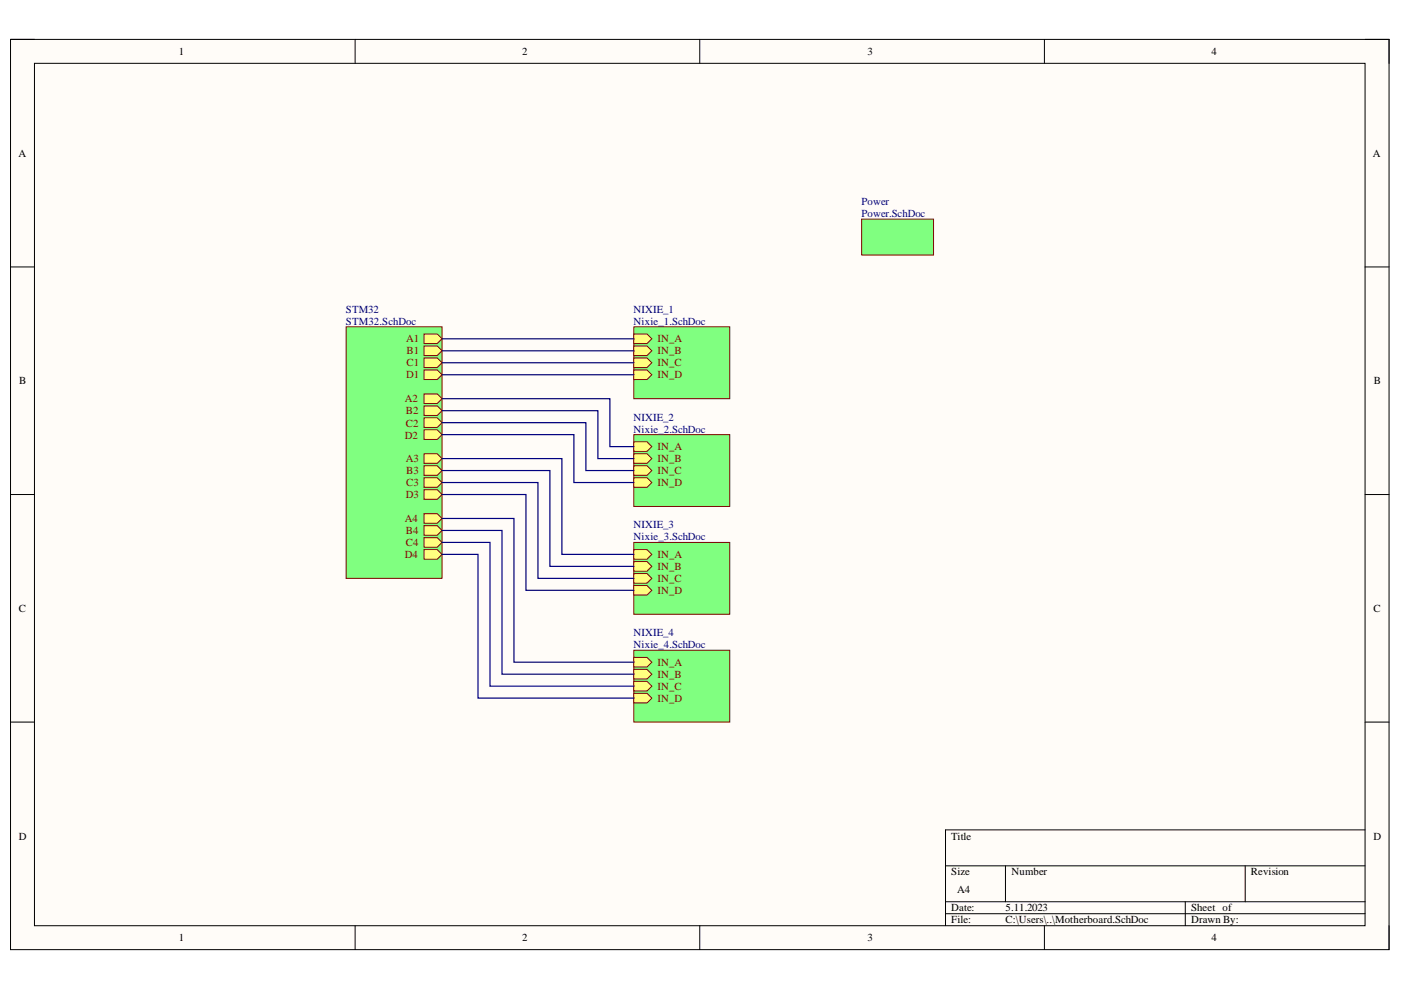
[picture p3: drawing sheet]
<svg xmlns="http://www.w3.org/2000/svg" width="297mm" height="210mm" viewBox="0 0 297 210" stroke-linecap="round" stroke-linejoin="round" font-family="sans-serif">
<path d="M2.2 8.4h292.3v192.9h-292.3z" fill-rule="evenodd" fill="#fffcf8"/>
<path d="M2.2 8.4h292.3v192.9h-292.3z" fill="none" stroke="#000" stroke-width=".21"/>
<path d="M7.3 13.4h282.1v182.9h-282.1z" fill-rule="evenodd" fill="#fffcf8"/>
<g fill="none" stroke="#000" stroke-width=".21">
<path d="M2.2 8.3h5.1M7.3 13.4h282.1v182.9h-282.1zM75.3 8.3v5.1M148.4 8.3v5.1M221.4 8.4v5M289.4 8.4h5.1v5M2.2 56.6h5.1M289.4 56.6h5.1M2.2 104.9h5.1M289.4 104.9h5.1M2.2 153.1h5.1M289.4 153.1h5.1"/>
<path d="M289.4 176h-88.9v20.3M75.3 196.3v5M148.4 196.3v5M200.5 183.6h88.9M200.5 191.2h88.9M200.5 193.7h88.9M213.2 183.6v7.6M221.4 196.3v5M251.3 191.2v5.1M264 183.6v7.6M294.5 196.3v5"/>
</g>
<path d="M134.4 69.3h20.3v15.2h-20.3z" fill-rule="evenodd" fill="#80ff80"/>
<path d="M134.4 69.3h20.3v15.2h-20.3z" fill="none" stroke="#800000" stroke-width=".21"/>
<path d="M134.4 70.8h2.8l1 1-1 1.1h-2.8z" fill-rule="evenodd" fill="#ffff80"/>
<path d="M134.4 70.8h2.8l1 1-1 1.1h-2.8z" fill="none" stroke="#800000" stroke-width=".21"/>
<path d="M134.4 73.4h2.8l1 1-1 1h-2.8z" fill-rule="evenodd" fill="#ffff80"/>
<path d="M134.4 73.4h2.8l1 1-1 1h-2.8z" fill="none" stroke="#800000" stroke-width=".21"/>
<path d="M134.4 75.9h2.8l1 1-1 1h-2.8z" fill-rule="evenodd" fill="#ffff80"/>
<path d="M134.4 75.9h2.8l1 1-1 1h-2.8z" fill="none" stroke="#800000" stroke-width=".21"/>
<path d="M134.4 78.4h2.8l1 1.1-1 1h-2.8z" fill-rule="evenodd" fill="#ffff80"/>
<path d="M134.4 78.4h2.8l1 1.1-1 1h-2.8z" fill="none" stroke="#800000" stroke-width=".21"/>
<path d="M134.4 92.1h20.3v15.3h-20.3z" fill-rule="evenodd" fill="#80ff80"/>
<path d="M134.4 92.1h20.3v15.3h-20.3z" fill="none" stroke="#800000" stroke-width=".21"/>
<path d="M134.4 93.7h2.8l1 1-1 1h-2.8z" fill-rule="evenodd" fill="#ffff80"/>
<path d="M134.4 93.7h2.8l1 1-1 1h-2.8z" fill="none" stroke="#800000" stroke-width=".21"/>
<path d="M134.4 96.2h2.8l1 1-1 1h-2.8z" fill-rule="evenodd" fill="#ffff80"/>
<path d="M134.4 96.2h2.8l1 1-1 1h-2.8z" fill="none" stroke="#800000" stroke-width=".21"/>
<path d="M134.4 98.8h2.8l1 1-1 1h-2.8z" fill-rule="evenodd" fill="#ffff80"/>
<path d="M134.4 98.8h2.8l1 1-1 1h-2.8z" fill="none" stroke="#800000" stroke-width=".21"/>
<path d="M134.4 101.3h2.8l1 1-1 1h-2.8z" fill-rule="evenodd" fill="#ffff80"/>
<path d="M134.4 101.3h2.8l1 1-1 1h-2.8z" fill="none" stroke="#800000" stroke-width=".21"/>
<path d="M134.4 115h20.3v15.2h-20.3z" fill-rule="evenodd" fill="#80ff80"/>
<path d="M134.4 115h20.3v15.2h-20.3z" fill="none" stroke="#800000" stroke-width=".21"/>
<path d="M134.4 116.5h2.8l1 1-1 1.1h-2.8z" fill-rule="evenodd" fill="#ffff80"/>
<path d="M134.4 116.5h2.8l1 1-1 1.1h-2.8z" fill="none" stroke="#800000" stroke-width=".21"/>
<path d="M134.4 119.1h2.8l1 1-1 1h-2.8z" fill-rule="evenodd" fill="#ffff80"/>
<path d="M134.4 119.1h2.8l1 1-1 1h-2.8z" fill="none" stroke="#800000" stroke-width=".21"/>
<path d="M134.4 121.6h2.8l1 1-1 1h-2.8z" fill-rule="evenodd" fill="#ffff80"/>
<path d="M134.4 121.6h2.8l1 1-1 1h-2.8z" fill="none" stroke="#800000" stroke-width=".21"/>
<path d="M134.4 124.1h2.8l1 1.1-1 1h-2.8z" fill-rule="evenodd" fill="#ffff80"/>
<path d="M134.4 124.1h2.8l1 1.1-1 1h-2.8z" fill="none" stroke="#800000" stroke-width=".21"/>
<path d="M134.4 137.9h20.3v15.2h-20.3z" fill-rule="evenodd" fill="#80ff80"/>
<path d="M134.4 137.9h20.3v15.2h-20.3z" fill="none" stroke="#800000" stroke-width=".21"/>
<path d="M134.4 139.4h2.8l1 1-1 1h-2.8z" fill-rule="evenodd" fill="#ffff80"/>
<path d="M134.4 139.4h2.8l1 1-1 1h-2.8z" fill="none" stroke="#800000" stroke-width=".21"/>
<path d="M134.4 141.9h2.8l1 1-1 1.1h-2.8z" fill-rule="evenodd" fill="#ffff80"/>
<path d="M134.4 141.9h2.8l1 1-1 1.1h-2.8z" fill="none" stroke="#800000" stroke-width=".21"/>
<path d="M134.4 144.5h2.8l1 1-1 1h-2.8z" fill-rule="evenodd" fill="#ffff80"/>
<path d="M134.4 144.5h2.8l1 1-1 1h-2.8z" fill="none" stroke="#800000" stroke-width=".21"/>
<path d="M134.4 147h2.8l1 1-1 1h-2.8z" fill-rule="evenodd" fill="#ffff80"/>
<path d="M134.4 147h2.8l1 1-1 1h-2.8z" fill="none" stroke="#800000" stroke-width=".21"/>
<path d="M73.4 69.3h20.3v53.3h-20.3z" fill-rule="evenodd" fill="#80ff80"/>
<path d="M73.4 69.3h20.3v53.3h-20.3z" fill="none" stroke="#800000" stroke-width=".21"/>
<path d="M89.9 70.8h2.8l1 1-1 1.1h-2.8z" fill-rule="evenodd" fill="#ffff80"/>
<path d="M89.9 70.8h2.8l1 1-1 1.1h-2.8z" fill="none" stroke="#800000" stroke-width=".21"/>
<path d="M89.9 73.4h2.8l1 1-1 1h-2.8z" fill-rule="evenodd" fill="#ffff80"/>
<path d="M89.9 73.4h2.8l1 1-1 1h-2.8z" fill="none" stroke="#800000" stroke-width=".21"/>
<path d="M89.9 75.9h2.8l1 1-1 1h-2.8z" fill-rule="evenodd" fill="#ffff80"/>
<path d="M89.9 75.9h2.8l1 1-1 1h-2.8z" fill="none" stroke="#800000" stroke-width=".21"/>
<path d="M89.9 78.4h2.8l1 1.1-1 1h-2.8z" fill-rule="evenodd" fill="#ffff80"/>
<path d="M89.9 78.4h2.8l1 1.1-1 1h-2.8z" fill="none" stroke="#800000" stroke-width=".21"/>
<path d="M89.9 83.5h2.8l1 1-1 1.1h-2.8z" fill-rule="evenodd" fill="#ffff80"/>
<path d="M89.9 83.5h2.8l1 1-1 1.1h-2.8z" fill="none" stroke="#800000" stroke-width=".21"/>
<path d="M89.9 86.1h2.8l1 1-1 1h-2.8z" fill-rule="evenodd" fill="#ffff80"/>
<path d="M89.9 86.1h2.8l1 1-1 1h-2.8z" fill="none" stroke="#800000" stroke-width=".21"/>
<path d="M89.9 88.6h2.8l1 1-1 1h-2.8z" fill-rule="evenodd" fill="#ffff80"/>
<path d="M89.9 88.6h2.8l1 1-1 1h-2.8z" fill="none" stroke="#800000" stroke-width=".21"/>
<path d="M89.9 91.1h2.8l1 1-1 1.1h-2.8z" fill-rule="evenodd" fill="#ffff80"/>
<path d="M89.9 91.1h2.8l1 1-1 1.1h-2.8z" fill="none" stroke="#800000" stroke-width=".21"/>
<path d="M89.9 96.2h2.8l1 1-1 1h-2.8z" fill-rule="evenodd" fill="#ffff80"/>
<path d="M89.9 96.2h2.8l1 1-1 1h-2.8z" fill="none" stroke="#800000" stroke-width=".21"/>
<path d="M89.9 98.8h2.8l1 1-1 1h-2.8z" fill-rule="evenodd" fill="#ffff80"/>
<path d="M89.9 98.8h2.8l1 1-1 1h-2.8z" fill="none" stroke="#800000" stroke-width=".21"/>
<path d="M89.9 101.3h2.8l1 1-1 1h-2.8z" fill-rule="evenodd" fill="#ffff80"/>
<path d="M89.9 101.3h2.8l1 1-1 1h-2.8z" fill="none" stroke="#800000" stroke-width=".21"/>
<path d="M89.9 103.8h2.8l1 1.1-1 1h-2.8z" fill-rule="evenodd" fill="#ffff80"/>
<path d="M89.9 103.8h2.8l1 1.1-1 1h-2.8z" fill="none" stroke="#800000" stroke-width=".21"/>
<path d="M89.9 108.9h2.8l1 1-1 1h-2.8z" fill-rule="evenodd" fill="#ffff80"/>
<path d="M89.9 108.9h2.8l1 1-1 1h-2.8z" fill="none" stroke="#800000" stroke-width=".21"/>
<path d="M89.9 111.4h2.8l1 1.1-1 1h-2.8z" fill-rule="evenodd" fill="#ffff80"/>
<path d="M89.9 111.4h2.8l1 1.1-1 1h-2.8z" fill="none" stroke="#800000" stroke-width=".21"/>
<path d="M89.9 114h2.8l1 1-1 1h-2.8z" fill-rule="evenodd" fill="#ffff80"/>
<path d="M89.9 114h2.8l1 1-1 1h-2.8z" fill="none" stroke="#800000" stroke-width=".21"/>
<path d="M89.9 116.5h2.8l1 1-1 1.1h-2.8z" fill-rule="evenodd" fill="#ffff80"/>
<path d="M89.9 116.5h2.8l1 1-1 1.1h-2.8z" fill="none" stroke="#800000" stroke-width=".21"/>
<g fill="none" stroke="#000080" stroke-width=".25">
<path d="M93.7 71.8h40.7M93.7 74.4h40.7M93.7 76.9h40.7M93.7 79.5h40.7M93.7 84.5h35.6v10.2h5.1M93.7 87.1h33.1v10.1h7.6M93.7 89.6h30.5v10.2h10.2M93.7 92.1h28v10.2h12.7M93.7 97.2h25.4v20.3h15.3M93.7 99.8h22.9v20.3h17.8M93.7 102.3h20.4v20.3h20.3M93.7 104.9h17.8v20.3h22.9"/>
<path d="M93.7 109.9h15.3v30.5h25.4M93.7 112.5h12.7v30.4h28M93.7 115h10.2v30.5h30.5M93.7 117.5h7.6v30.5h33.1"/>
</g>
<path d="M182.7 46.4h15.2v7.7h-15.2z" fill-rule="evenodd" fill="#80ff80"/>
<path d="M182.7 46.4h15.2v7.7h-15.2z" fill="none" stroke="#800000" stroke-width=".21"/>
<g font-size="2.3">
<text x="37.9" y="11.7">1</text>
<text x="110.7" y="11.7">2</text>
<text x="183.9" y="11.7">3</text>
<text x="256.8" y="11.7">4</text>
<text x="3.9" y="33.3">A</text>
<text x="291.1" y="33.3">A</text>
<text x="4.1" y="81.5">B</text>
<text x="291.3" y="81.5">B</text>
<text x="4" y="129.7">C</text>
<text x="291.2" y="129.7">C</text>
<text x="4" y="178">D</text>
<text x="201.7" y="178">Title</text>
<text x="291.2" y="178">D</text>
<text x="201.7" y="185.6">Size</text>
<text x="214.5" y="185.6">Number</text>
<text x="265.2" y="185.6">Revision</text>
<text x="203" y="189.4">A4</text>
<text x="201.7" y="193.2">Date:</text>
<text x="201.7" y="195.8">File:</text>
<text x="213.2" y="193.2">5.11.2023</text>
<text x="213.2" y="195.8">C:\Users\..\Motherboard.SchDoc</text>
<text x="252.5" y="193.2">Sheet of</text>
<text x="252.5" y="195.8">Drawn By:</text>
<text x="37.9" y="199.6">1</text>
<text x="110.7" y="199.6">2</text>
<text x="183.9" y="199.6">3</text>
<text x="256.8" y="199.6">4</text>
</g>
<g font-size="2.3" fill="#000080">
<text x="182.6" y="43.4">Power</text>
<text x="182.6" y="46">Power.SchDoc</text>
<text x="73.3" y="66.3">STM32</text>
<text x="73.3" y="68.8">STM32.SchDoc</text>
<text x="134.3" y="66.3">NIXIE_1</text>
<text x="134.3" y="68.8">Nixie_1.SchDoc</text>
<text x="134.3" y="89.2">NIXIE_2</text>
<text x="134.3" y="91.7">Nixie_2.SchDoc</text>
<text x="134.3" y="112">NIXIE_3</text>
<text x="134.3" y="114.5">Nixie_3.SchDoc</text>
<text x="134.3" y="134.8">NIXIE_4</text>
<text x="134.3" y="137.4">Nixie_4.SchDoc</text>
</g>
<g font-size="2.3" fill="#800000">
<text x="86.1" y="72.6">A1</text>
<text x="86.2" y="75.1">B1</text>
<text x="86.2" y="77.7">C1</text>
<text x="139.4" y="72.6">IN_A</text>
<text x="139.4" y="75.1">IN_B</text>
<text x="139.4" y="77.7">IN_C</text>
<text x="86.1" y="80.2">D1</text>
<text x="139.4" y="80.2">IN_D</text>
<text x="85.9" y="85.3">A2</text>
<text x="86" y="87.8">B2</text>
<text x="85.9" y="93">D2</text>
<text x="86" y="90.4">C2</text>
<text x="139.4" y="95.5">IN_A</text>
<text x="86" y="98.1">A3</text>
<text x="86.1" y="100.6">B3</text>
<text x="139.4" y="98.1">IN_B</text>
<text x="139.4" y="100.6">IN_C</text>
<text x="86" y="105.7">D3</text>
<text x="86.1" y="103.1">C3</text>
<text x="139.4" y="103.1">IN_D</text>
<text x="85.9" y="110.7">A4</text>
<text x="86" y="113.3">B4</text>
<text x="85.9" y="118.3">D4</text>
<text x="86" y="115.8">C4</text>
<text x="139.4" y="118.3">IN_A</text>
<text x="139.4" y="120.9">IN_B</text>
<text x="139.4" y="123.4">IN_C</text>
<text x="139.4" y="125.9">IN_D</text>
<text x="139.4" y="141.2">IN_A</text>
<text x="139.4" y="143.7">IN_B</text>
<text x="139.4" y="146.2">IN_C</text>
<text x="139.4" y="148.9">IN_D</text>
</g>
</svg>
